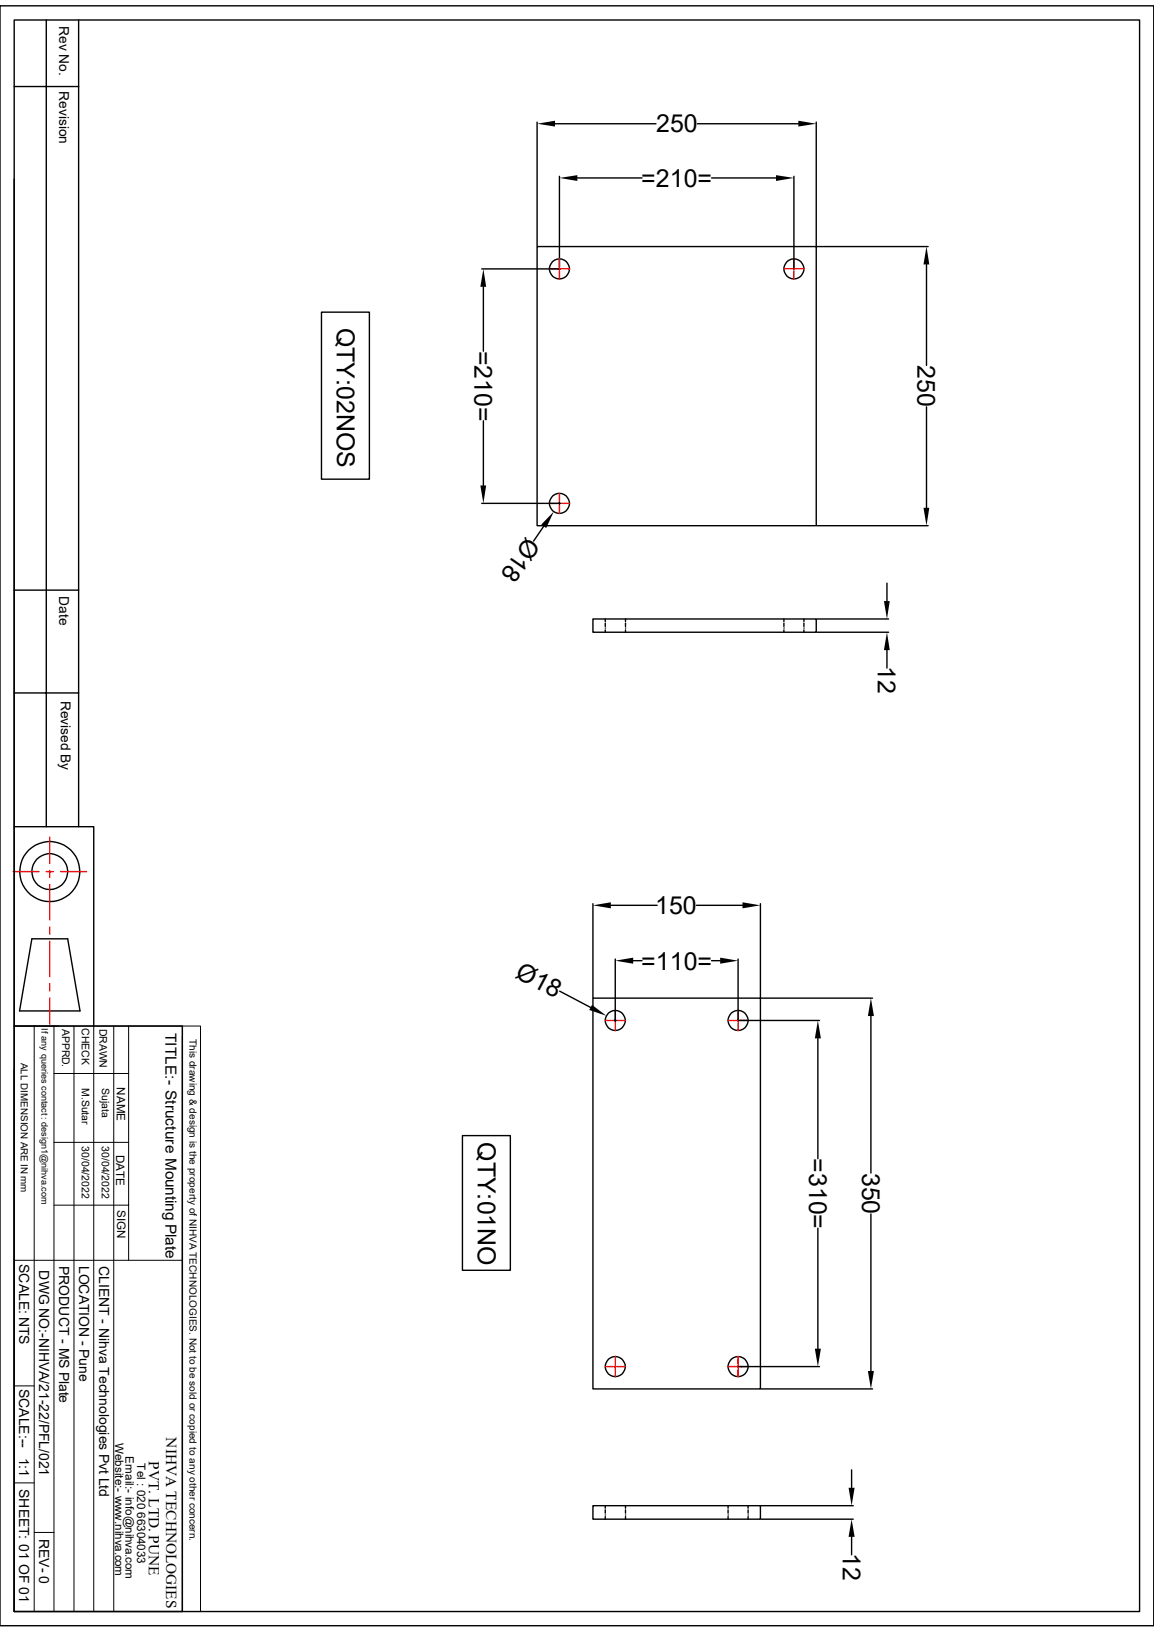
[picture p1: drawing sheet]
<svg xmlns="http://www.w3.org/2000/svg" width="210mm" height="297mm" viewBox="0 0 210 297" stroke-linecap="round" stroke-linejoin="round" font-family="sans-serif">
<g fill="none" stroke="#000" stroke-width=".25">
<path d="M0 1.1h210v294.8h-210zM2.6 3.6h204.8v289.7h-204.8zM2.6 15.7h11.7M8.4 3.6v146.9M14.3 3.6v146.9M2.6 32.6v117.9h14.5v36.2M97.7 22.2v22.5M101 22.5h18.4M101.8 32.1v16.7M105.1 32.4h11.7M126.9 22.5h18.4M129.5 32.4h11.7"/>
<path d="M144.5 32.1v16.7M148.5 22.2v22.5M58.5 56.8h8.7v30.4h-8.7zM87.7 48.9h14M88 52.2v11.7M97.7 44.9h50.8v50.8h-50.8zM148.7 44.9h20.2M168.6 48.1v18.4M88 76.6v11.7M168.6 74v18.4M87.7 91.6h14.3M98.9 95.8l-1.8 2.7"/>
<path d="M101.8 91.4v.3M148.7 95.7h20.2M2.6 107.4h11.7M107.9 112.6h40.6v2.5h-40.6zM110.2 114.3h.1M110.2 112.6v.5M110.2 113.4v.6M110.2 114.6v.5M113.8 114.3h.1M113.8 112.6v.5M113.8 113.4v.6M113.8 114.6v.5"/>
<path d="M142.7 112.6v.5M142.7 113.4v.6M142.7 114.6v.5M142.7 114.3h.1M146.3 114.3h.1M146.3 112.6v.5M146.3 113.4v.6M146.3 114.6v.5M148.7 112.6h13M148.7 115.1h13M161.4 106.1v3.3M161.4 118.3v3.3"/>
<path d="M2.6 126.1h11.7M2.6 150.5v36.2M5.8 170.9h6.5l2.3 13.1h-11zM107.9 164.5v17.1M111.2 164.8h8.4M112 174.5v11.3M115.2 174.8h1.6M126.7 164.8h8.4M129.5 174.8h1.6M134.3 174.5v11.1M138.4 164.5v17.1M2.6 186.7h30.6v106.6h-30.6z"/>
<path d="M2.6 194.8v98.5M101.9 180.4l5.6 2.9M107.9 181.7h30.5v71.1h-30.5zM111.8 185.7h.3M134.5 185.7h14.6M138.5 181.7h20.3M148.8 189v21.9M158.5 184.9v28.6M84.2 206.7h8.7v24.5h-8.7zM148.8 223.5v21.9M158.5 220.9v28.6M134.5 248.7h14.6"/>
<path d="M138.5 252.8h20.3M107.9 274h30.5v2.5h-30.5zM110.2 274v.5M110.2 274.8v.6M110.2 276v.5M110.2 275.7h.1M113.8 274v.5M113.8 274.8v.6M113.8 276v.5M113.8 275.7h.1M132.5 275.7h.1M132.5 274v.5"/>
<path d="M132.5 274.8v.6M132.5 276v.5M136.1 274v.5M136.1 274.8v.6M136.1 276v.5M136.1 275.7h.1M138.5 274h16.8M138.5 276.5h16.8M155 267.5v3.3M155 279.7v3.3"/>
<circle cx="101.8" cy="48.9" r="1.81"/>
<circle cx="144.5" cy="48.9" r="1.81"/>
<circle cx="101.8" cy="91.6" r="1.81"/>
<circle cx="9.1" cy="158.6" r="5.5"/>
<circle cx="9.1" cy="158.6" r="3.3"/>
<circle cx="112" cy="185.7" r="1.81"/>
<circle cx="134.3" cy="185.7" r="1.81"/>
<circle cx="112" cy="248.7" r="1.81"/>
<circle cx="134.3" cy="248.7" r="1.81"/>
</g>
<g fill="none" stroke="#000" stroke-width=".18">
<path d="M2.6 186.7h30.6M6.2 186.7v106.6M9.8 195.4h13.6M9.8 186.7v106.6M13.5 186.7v106.6M17.1 186.7v106.6M20.7 186.7v106.6M23.4 186.7v42.7M33.2 186.7h3.3v106.6h-3.3zM33.2 188.6v104.7M9.8 219.3h13.6M9.8 207.9h13.6"/>
<path d="M2.6 229.4h30.6M2.6 252.2h3.6M2.6 269.9h3.6M6.2 278.9h3.6"/>
</g>
<g fill="none" stroke="#f00" stroke-width=".25">
<path d="M100 48.9h1.5M101.6 48.9h.4M101.8 47.1v1.5M101.8 48.8v.3M101.8 49.3v1.5M102.2 48.9h1.5M142.7 48.9h1.4M144.3 48.9h.4M144.5 47.1v1.5M144.5 48.8v.3M144.5 49.3v1.5M144.9 48.9h1.4"/>
<path d="M100 91.6h1.5M101.6 91.6h.4M101.8 89.7v1.5M101.8 91.4v.4M101.8 91.9v1.6M102.2 91.6h1.5M2.4 158.6h4.7M8.4 158.6h1.3M9.1 152.4v4.7M9.1 158.4v1.3M11 158.6h4.7M9.1 161v6.4"/>
<path d="M9.1 168.7v1.3M9.1 171.3v6.5M9.1 179v1.3M9.1 181.6v4.8M110.2 185.7h1.4M111.8 185.7h.4M112 183.9v1.4M112 185.5v.4M112 186.1v1.5M112.4 185.7h1.4M132.5 185.7h1.5M134.2 185.7h.3"/>
<path d="M134.3 183.9v1.4M134.3 185.5v.4M134.3 186.1v1.5M134.7 185.7h1.5M110.2 248.7h1.4M111.8 248.7h.4M112 246.8v1.5M112 248.5v.4M112 249v1.6M112.4 248.7h1.4M132.5 248.7h.3M132.9 248.7h.2"/>
<path d="M133.1 248.7h.2M133.4 248.7h.6M134.2 248.7h.3M134.3 247.1l.1 .4M134.3 247.7v.2M134.3 249v.4M134.3 249.7v.2M134.3 250.2v.4M134.3 247.5v.1M134.3 248v.1M134.3 248.2v.1M134.3 249.5v.1"/>
<path d="M134.3 250v.1M134.3 248.2h.1M134.3 249.5h.1M134.3 250.1h.1M134.3 246.8v.2M134.3 248.5v.4M134.3 247h.1M134.7 248.7h.3M135.1 248.7h.2M135.4 248.7h.6M136 248.7h.2"/>
</g>
<g fill="#000">
<path d="M97.7 22.5l3.3-.5v1zM101.8 32.4l3.3-.5v1zM141.2 31.9l3.3 .5-3.3 .5zM145.3 22l3.2 .5-3.2 .5zM88 48.9l.5 3.3h-1.1zM168.6 44.9l.5 3.2h-1zM87.4 88.3h1.1l-.5 3.3zM100.8 93.1l-1.4 3-.9-.6zM168.1 92.4h1l-.5 3.3zM160.9 109.4h1l-.5 3.2zM161.4 115.1l.5 3.2h-1zM107.9 164.8l3.3-.6v1.1z"/>
<path d="M112 174.8l3.2-.5v1.1zM131.1 174.3l3.2 .5-3.2 .6zM135.1 164.2l3.3 .6-3.3 .5zM107.7 182.9l2.7 2-3.2-1.1zM148.8 185.7l.6 3.3h-1.1zM158.5 181.7l.5 3.2h-1.1zM148.3 245.4h1.1l-.6 3.3zM157.9 249.5h1.1l-.5 3.3zM154.4 270.8h1.1l-.5 3.2zM155 276.5l.5 3.2h-1.1z"/>
</g>
<g font-size="4.5">
<text x="119.4" y="24.1">250</text>
<text x="116.7" y="34">=210=</text>
<text x="61.3" y="59.6" transform="rotate(90 61.3 59.6)">QTY:02NOS</text>
<text x="86.4" y="63.8" transform="rotate(90 86.4 63.8)">=210=</text>
<text x="167" y="66.5" transform="rotate(90 167 66.5)">250</text>
<text x="95.8" y="97.5" transform="rotate(124 95.8 97.5)">Ø18</text>
<text x="159.8" y="121.2" transform="rotate(90 159.8 121.2)">12</text>
<text x="119.3" y="166.4">150</text>
<text x="93.6" y="177.8" transform="rotate(28 93.6 177.8)">Ø18</text>
<text x="116.7" y="176.4">=110=</text>
<text x="87" y="207.8" transform="rotate(90 87 207.8)">QTY:01NO</text>
<text x="147.2" y="210.8" transform="rotate(90 147.2 210.8)">=310=</text>
<text x="156.9" y="213.4" transform="rotate(90 156.9 213.4)">350</text>
<text x="153.4" y="282.6" transform="rotate(90 153.4 282.6)">12</text>
</g>
<g font-size="2.8">
<text x="30.1" y="188" transform="rotate(90 30.1 188)">TITLE:- Structure Mounting Plate</text>
<text x="30.3" y="261.6" transform="rotate(90 30.3 261.6)">NIHVA TECHNOLOGIES</text>
<text x="27.1" y="265.9" transform="rotate(90 27.1 265.9)">PVT. LTD. PUNE</text>
</g>
<g font-size="2.5">
<text x="10.8" y="4.7" transform="rotate(90 10.8 4.7)">Rev No.</text>
<text x="10.8" y="16.6" transform="rotate(90 10.8 16.6)">Revision</text>
<text x="10.8" y="108.5" transform="rotate(90 10.8 108.5)">Date</text>
<text x="11" y="127.5" transform="rotate(90 11 127.5)">Revised By</text>
<text x="3.5" y="230" transform="rotate(90 3.5 230)">SCALE: NTS</text>
<text x="7.2" y="231.2" transform="rotate(90 7.2 231.2)">DWG NO:-NIHVA/21-22/PFL/021</text>
<text x="10.8" y="230.3" transform="rotate(90 10.8 230.3)">PRODUCT - MS Plate</text>
<text x="14.4" y="230.3" transform="rotate(90 14.4 230.3)">LOCATION - Pune</text>
<text x="18" y="230.4" transform="rotate(90 18 230.4)">CLIENT - Nihva Technologies Pvt Ltd</text>
<text x="3.5" y="252.7" transform="rotate(90 3.5 252.7)">SCALE:--</text>
<text x="3.5" y="265.3" transform="rotate(90 3.5 265.3)">1:1</text>
<text x="3.5" y="271" transform="rotate(90 3.5 271)">SHEET: 01 OF 01</text>
<text x="7.2" y="280" transform="rotate(90 7.2 280)">REV- 0</text>
</g>
<g font-size="2.1">
<text x="21.3" y="197.9" transform="rotate(90 21.3 197.9)">NAME</text>
<text x="21.1" y="210.1" transform="rotate(90 21.1 210.1)">DATE</text>
<text x="21.3" y="220.2" transform="rotate(90 21.3 220.2)">SIGN</text>
<text x="21" y="262.6" transform="rotate(90 21 262.6)">Website:- www.nihva.com</text>
<text x="22.9" y="265" transform="rotate(90 22.9 265)">Email:- info@nihva.com</text>
<text x="25" y="266.3" transform="rotate(90 25 266.3)">Tel : 020 66304033</text>
</g>
<g font-size="1.9">
<text x="11.3" y="187.2" transform="rotate(90 11.3 187.2)">APPRD.</text>
<text x="14.9" y="187.1" transform="rotate(90 14.9 187.1)">CHECK</text>
<text x="18.1" y="187.2" transform="rotate(90 18.1 187.2)">DRAWN</text>
<text x="14.9" y="198" transform="rotate(90 14.9 198)">M.Sutar</text>
<text x="18.5" y="198" transform="rotate(90 18.5 198)">Sujata</text>
<text x="14.9" y="208.6" transform="rotate(90 14.9 208.6)">30/04/2022</text>
<text x="18.5" y="208.6" transform="rotate(90 18.5 208.6)">30/04/2022</text>
</g>
<g font-size="1.8">
<text x="34.5" y="189.1" transform="rotate(90 34.5 189.1)">This drawing &amp; design is the property of NIHVA TECHNOLOGIES. Not to be sold or copied to any other concern.</text>
<text x="3.8" y="193.4" transform="rotate(90 3.8 193.4)">ALL DIMENSION ARE IN mm</text>
</g>
<text font-size="1.7" x="7.5" y="187.2" transform="rotate(90 7.5 187.2)">If any queries contact : design1@nihva.com</text>
</svg>
